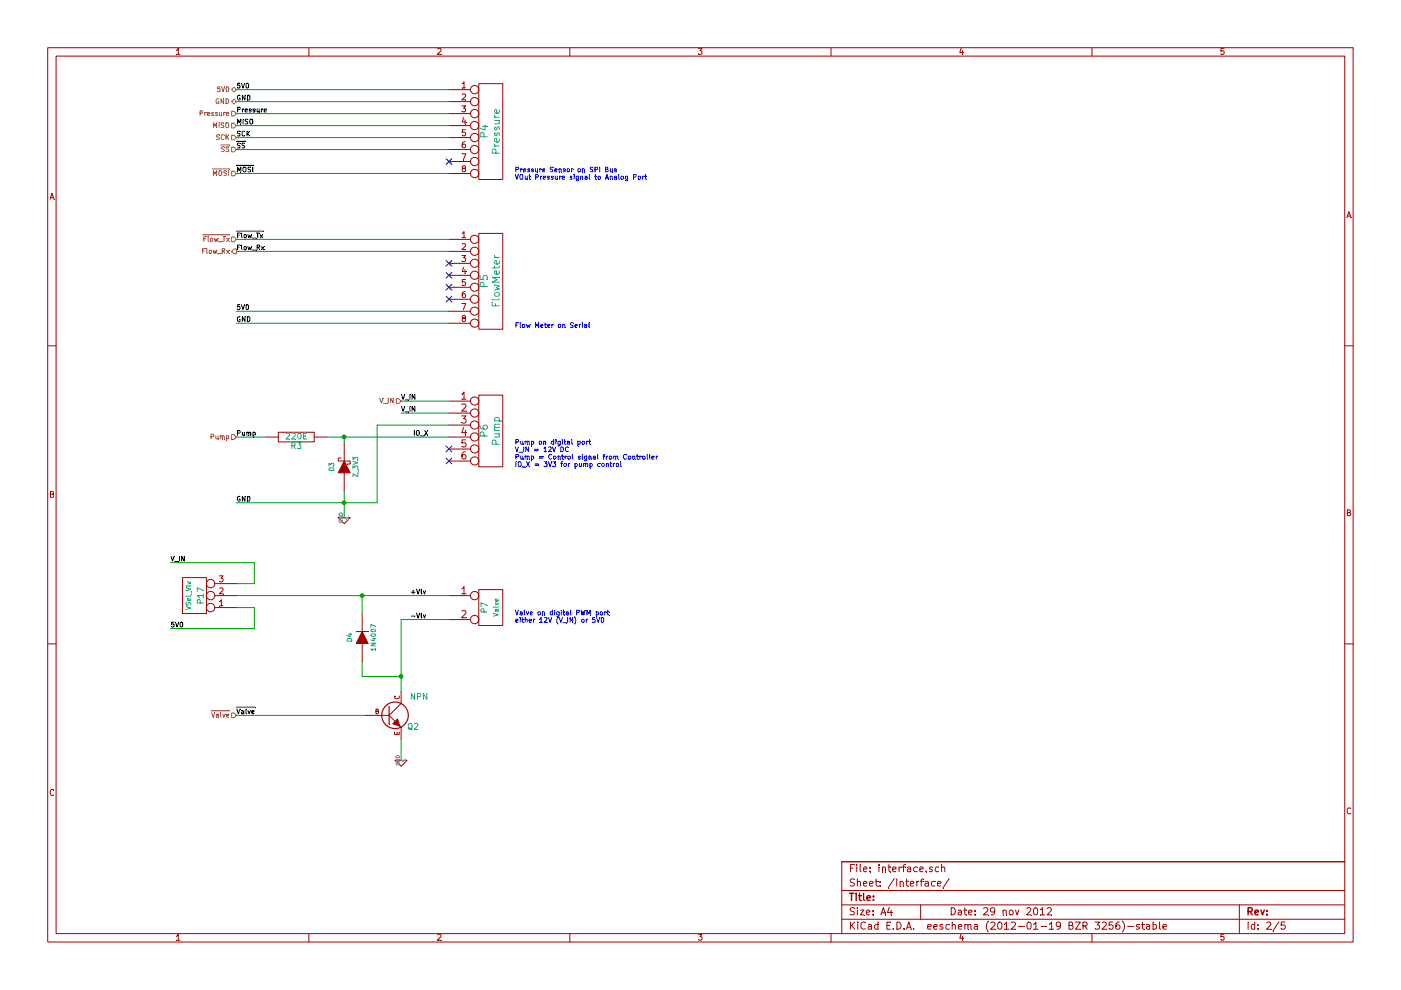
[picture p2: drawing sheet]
EESchema Schematic File Version 2  date 11/29/2012 6:28:02 PM
LIBS:uControl
LIBS:Conn-raspberry
LIBS:power
LIBS:uControl_v1-cache
EELAYER 25  0
EELAYER END
$Descr A4 11700 8267
encoding utf-8
Sheet 2 5
Title ""
Date "29 nov 2012"
Rev ""
Comp ""
Comment1 ""
Comment2 ""
Comment3 ""
Comment4 ""
$EndDescr
Text Label 3425 5175 0    40   ~ 0
-Vlv
Text Label 3425 4975 0    40   ~ 0
+Vlv
Text Label 1425 5250 0    40   ~ 0
5V0
Wire Wire Line
	2125 5250 1425 5250
Wire Wire Line
	2125 5250 2125 5075
Wire Wire Line
	2125 5075 1975 5075
Wire Wire Line
	3350 5650 3025 5650
Connection ~ 3025 4975
Wire Wire Line
	3025 5125 3025 4975
Wire Wire Line
	2875 4100 2875 4325
Wire Wire Line
	3050 5975 1975 5975
Wire Wire Line
	1975 4975 3750 4975
Wire Wire Line
	1975 4200 3150 4200
Wire Wire Line
	3150 4200 3150 3550
Wire Wire Line
	3150 3550 3750 3550
Connection ~ 2875 3650
Wire Wire Line
	2875 3700 2875 3650
Wire Wire Line
	3350 3350 3750 3350
Wire Wire Line
	1975 2600 3750 2600
Wire Wire Line
	1975 2000 3750 2000
Wire Wire Line
	1975 1150 3750 1150
Wire Wire Line
	1975 950  3750 950 
Wire Wire Line
	1975 750  3750 750 
Wire Wire Line
	1975 850  3750 850 
Wire Wire Line
	1975 1050 3750 1050
Wire Wire Line
	1975 1250 3750 1250
Wire Wire Line
	1975 1450 3750 1450
Wire Wire Line
	1975 2100 3750 2100
Wire Wire Line
	1975 2700 3750 2700
Wire Wire Line
	3350 3450 3750 3450
Wire Wire Line
	2725 3650 3750 3650
Wire Wire Line
	2225 3650 1975 3650
Connection ~ 2875 4200
Wire Wire Line
	3750 5175 3350 5175
Wire Wire Line
	3350 5175 3350 5775
Wire Wire Line
	3350 6175 3350 6350
Wire Wire Line
	3025 5650 3025 5525
Connection ~ 3350 5650
Wire Wire Line
	1975 4875 2125 4875
Wire Wire Line
	2125 4875 2125 4700
Wire Wire Line
	2125 4700 1425 4700
$Comp
L CONN_3 P17
U 1 1
P 1625 4975
F 0 "P17" V 1575 4975 50  0000 C CNN
F 1 "VSel_Vlv" V 1675 4975 40  0000 C CNN
	1    1625 4975
	-1   0    0    1   
$EndComp
$Comp
L DIODE D4
U 1 1
P 3025 5325
F 0 "D4" H 3025 5425 40  0000 C CNN
F 1 "1N4007" H 3025 5225 40  0000 C CNN
	1    3025 5325
	0    -1   -1   0   
$EndComp
Text HLabel 1975 5975 0    40   Input ~ 0
~Valve
Text HLabel 1975 3650 0    40   Input ~ 0
Pump
Text HLabel 3350 3350 0    40   Input ~ 0
V_IN
Text HLabel 1975 2100 0    40   Output ~ 0
Flow_Rx
Text HLabel 1975 2000 0    40   Input ~ 0
~Flow_Tx
Text HLabel 1975 1450 0    40   Input ~ 0
~MOSI
Text HLabel 1975 1250 0    40   Input ~ 0
~SS
Text HLabel 1975 1150 0    40   Input ~ 0
SCK
Text HLabel 1975 1050 0    40   Input ~ 0
MISO
Text HLabel 1975 950  0    40   Input ~ 0
Pressure
Text HLabel 1975 850  0    40   BiDi ~ 0
GND
Text HLabel 1975 750  0    40   BiDi ~ 0
5V0
Text Label 1975 5975 0    40   ~ 0
~Valve
Text Notes 4300 5150 0    40   ~ 0
Valve on digital PWM port\neither 12V (V_IN) or 5V0
Text Notes 4300 2750 0    40   ~ 0
Flow Meter on Serial
Text Notes 4300 1450 0    40   ~ 0
Pressure Sensor on SPI Bus\nVOut Pressure signal to Analog Port
Text Label 1425 4700 0    40   ~ 0
V_IN
$Comp
L GND #PWR3
U 1 1
P 3350 6350
F 0 "#PWR3" H 3350 6350 30  0001 C CNN
F 1 "GND" H 3350 6280 30  0001 C CNN
	1    3350 6350
	1    0    0    -1  
$EndComp
$Comp
L GND #PWR2
U 1 1
P 2875 4325
F 0 "#PWR2" H 2875 4325 30  0001 C CNN
F 1 "GND" H 2875 4255 30  0001 C CNN
	1    2875 4325
	1    0    0    -1  
$EndComp
$Comp
L NPN Q2
U 1 1
P 3250 5975
F 0 "Q2" H 3450 5875 50  0000 C CNN
F 1 "NPN" H 3500 6125 50  0000 C CNN
F 2 "TO92-EBC" H 3440 5975 30  0001 C CNN
	1    3250 5975
	1    0    0    -1  
$EndComp
$Comp
L CONN_2 P7
U 1 1
P 4100 5075
F 0 "P7" V 4050 5075 50  0000 C CNN
F 1 "Valve" V 4150 5075 40  0000 C CNN
	1    4100 5075
	1    0    0    -1  
$EndComp
Text Label 3450 3650 0    40   ~ 0
IO_X
$Comp
L R R3
U 1 1
P 2475 3650
F 0 "R3" V 2555 3650 50  0000 C CNN
F 1 "220E" V 2475 3650 50  0000 C CNN
	1    2475 3650
	0    1    1    0   
$EndComp
$Comp
L DIODESCH D3
U 1 1
P 2875 3900
F 0 "D3" H 2875 4000 40  0000 C CNN
F 1 "Z_3V3" H 2875 3800 40  0000 C CNN
	1    2875 3900
	0    -1   -1   0   
$EndComp
Text Notes 4300 3725 0    40   ~ 0
Pump on digital port\nV_IN = 12V DC\nPump = Control signal from Controller\nIO_X = 3V3 for pump control
NoConn ~ 3750 3850
NoConn ~ 3750 3750
Text Label 1975 3650 0    40   ~ 0
Pump
Text Label 1975 4200 0    40   ~ 0
GND
Text Label 3350 3450 0    40   ~ 0
V_IN
Text Label 3350 3350 0    40   ~ 0
V_IN
$Comp
L CONN_6 P6
U 1 1
P 4100 3600
F 0 "P6" V 4050 3600 60  0000 C CNN
F 1 "Pump" V 4150 3600 60  0000 C CNN
	1    4100 3600
	1    0    0    -1  
$EndComp
Text Label 1975 2700 0    40   ~ 0
GND
Text Label 1975 2600 0    40   ~ 0
5V0
NoConn ~ 3750 2500
NoConn ~ 3750 2400
NoConn ~ 3750 2300
NoConn ~ 3750 2200
Text Label 1975 2100 0    40   ~ 0
Flow_Rx
Text Label 1975 2000 0    40   ~ 0
~Flow_Tx
$Comp
L CONN_8 P5
U 1 1
P 4100 2350
F 0 "P5" V 4050 2350 60  0000 C CNN
F 1 "FlowMeter" V 4150 2350 60  0000 C CNN
	1    4100 2350
	1    0    0    -1  
$EndComp
Text Label 1975 1150 0    40   ~ 0
SCK
NoConn ~ 3750 1350
Text Label 1975 1450 0    40   ~ 0
~MOSI
Text Label 1975 1250 0    40   ~ 0
~SS
Text Label 1975 1050 0    40   ~ 0
MISO
Text Label 1975 950  0    40   ~ 0
Pressure
Text Label 1975 850  0    40   ~ 0
GND
Text Label 1975 750  0    40   ~ 0
5V0
$Comp
L CONN_8 P4
U 1 1
P 4100 1100
F 0 "P4" V 4050 1100 60  0000 C CNN
F 1 "Pressure" V 4150 1100 60  0000 C CNN
	1    4100 1100
	1    0    0    -1  
$EndComp
$EndSCHEMATC
